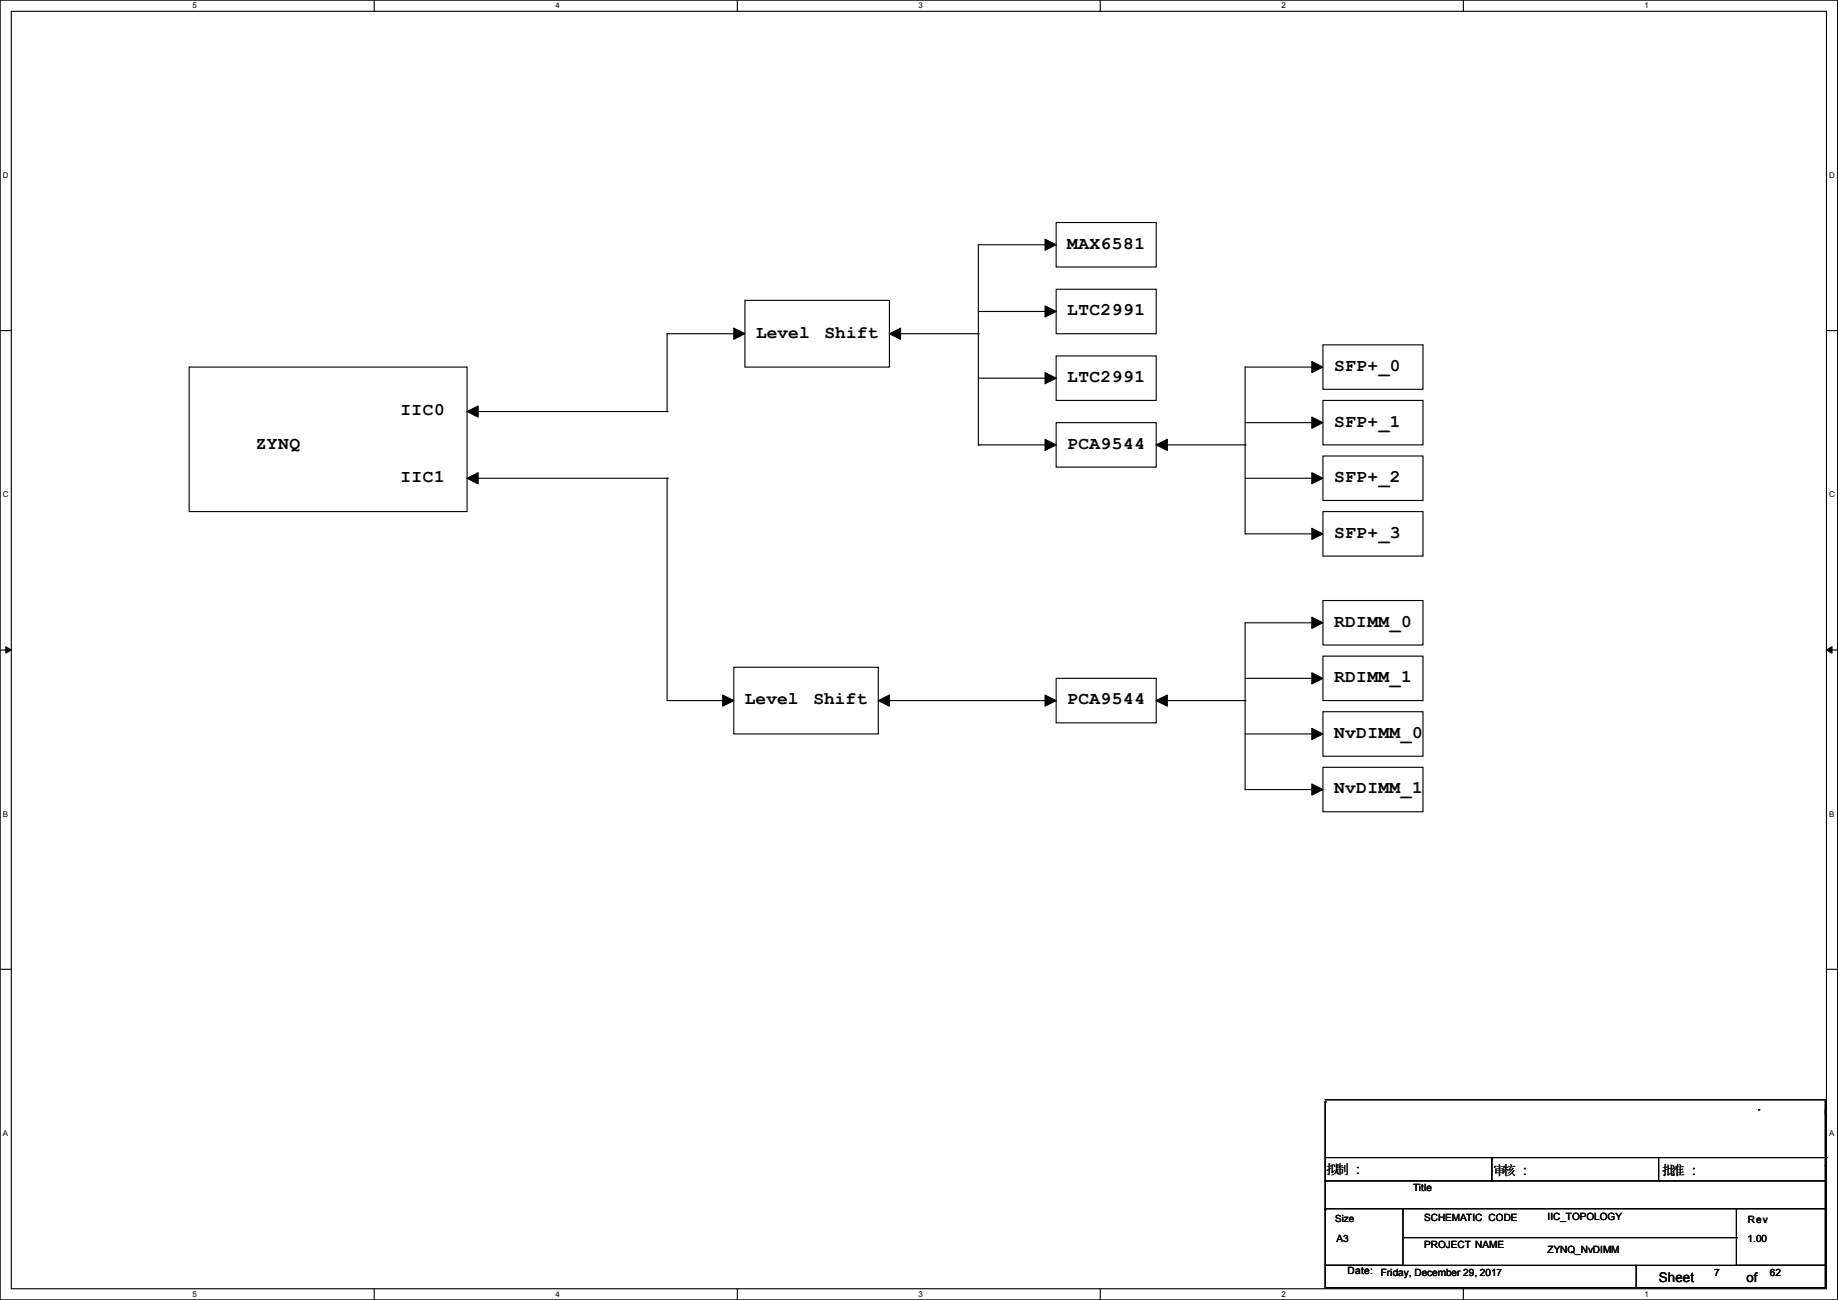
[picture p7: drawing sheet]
<svg xmlns="http://www.w3.org/2000/svg" width="420mm" height="297mm" viewBox="0 0 420 297" stroke-linecap="round" stroke-linejoin="round" font-family="sans-serif">
<path d="M0 0h419.9v297h-419.9zM2.6 2.6h414.8v291.8h-414.8z" fill="none" stroke="#000" stroke-width=".25"/>
<g fill="#fff">
<path d="M44 .3h1v2h-1z"/>
<path d="M44 294.7h1v2h-1z"/>
</g>
<path d="M85.5 0v2.6M85.5 294.4v2.6" fill="none" stroke="#000" stroke-width=".25"/>
<g fill="#fff">
<path d="M127 .3h.9v2h-.9z"/>
<path d="M127 294.7h.9v2h-.9z"/>
</g>
<path d="M168.5 0v2.6M168.5 294.4v2.6" fill="none" stroke="#000" stroke-width=".25"/>
<g fill="#fff">
<path d="M209.9 .3h1v2h-1z"/>
<path d="M209.9 294.7h1v2h-1z"/>
</g>
<path d="M251.4 0v2.6M251.4 294.4v2.6" fill="none" stroke="#000" stroke-width=".25"/>
<g fill="#fff">
<path d="M292.9 .3h.9v2h-.9z"/>
<path d="M292.9 294.7h.9v2h-.9z"/>
</g>
<path d="M334.4 0v2.6M334.4 294.4v2.6" fill="none" stroke="#000" stroke-width=".25"/>
<g fill="#fff">
<path d="M375.8 .3h1v2h-1z"/>
<path d="M375.8 294.7h1v2h-1z"/>
<path d="M.7 39h1.2v2h-1.2z"/>
<path d="M418 39h1.3v2h-1.3z"/>
<path d="M.7 112h1.2v2h-1.2z"/>
<path d="M418 112h1.3v2h-1.3z"/>
</g>
<path d="M0 75.5h2.6M417.4 75.5h2.5" fill="none" stroke="#000" stroke-width=".25"/>
<g fill="#fff">
<path d="M.7 185h1.2v1.9h-1.2z"/>
<path d="M418 185h1.2v1.9h-1.2z"/>
</g>
<path d="M0 148.5h2.6M417.4 148.5h2.5" fill="none" stroke="#000" stroke-width=".25"/>
<path d="M1.3 147.7l1.3 .8-1.3 .7zM417.4 148.5l1.2-.8v1.5z" fill="#000" stroke="#000" stroke-width=".23"/>
<g fill="#fff">
<path d="M.7 257.9h1.2v2h-1.2z"/>
<path d="M418 257.9h1.2v2h-1.2z"/>
</g>
<g fill="none" stroke="#000" stroke-width=".25">
<path d="M238.8 55.9h.1M238.8 55.9h-15.2v45.7M241.3 50.8h22.9v10.2h-22.9zM152.4 76.2h.1M152.4 76.2h15.3M152.4 76.2v17.8M167.7 76.2h.1M170.2 68.6h33v15.3h-33zM203.2 76.2h20.4M223.6 76.2h.1M223.6 71.2h15.2M238.8 71.2h.1"/>
<path d="M241.3 66.1h22.9v10.1h-22.9zM302.3 78.8h22.9v10.1h-22.9zM43.2 83.9h63.5v33h-63.5zM106.7 94h45.7M152.4 94h.1M223.6 86.4h15.2M238.8 86.4h.1M241.3 81.3h22.9v10.2h-22.9zM241.3 96.6h22.9v10.1h-22.9zM284.5 96.6h15.3M299.8 83.9h.1M299.8 96.6h.1"/>
<path d="M299.8 83.9h-15.3v38.1M302.3 91.5h22.9v10.1h-22.9zM106.7 109.3h45.7M152.4 109.3h.1M152.4 109.3v50.8h12.7M223.6 101.6h.1M223.6 101.6h15.2M238.8 101.6h.1M264.2 101.6h20.3M284.5 101.6h.1M284.5 109.3h15.3M299.8 109.3h.1"/>
<path d="M302.3 104.2h22.9v10.1h-22.9zM302.3 116.9h22.9v10.1h-22.9zM284.5 122h.1M284.5 122h15.3M299.8 122h.1M302.3 137.2h22.9v10.2h-22.9zM167.7 152.4h33v15.3h-33zM241.3 155h22.9v10.1h-22.9zM284.5 155h15.3M299.8 142.3h.1M299.8 155h.1M299.8 142.3h-15.3v38.1"/>
<path d="M302.3 149.9h22.9v10.2h-22.9zM165.1 160.1h.1M200.7 160.1h38.1M238.8 160.1h.1M264.2 160.1h20.3M284.5 160.1h.1M284.5 167.7h15.3M299.8 167.7h.1M302.3 162.6h22.9v10.2h-22.9zM302.3 175.3h22.9v10.2h-22.9zM284.5 180.4h.1M284.5 180.4h15.3"/>
<path d="M299.8 180.4h.1M0 221.4h2.6M417.4 221.4h2.5M302.8 251.8h.1M302.8 251.8v24.6M302.8 251.2h114.3M401.9 253.5h.1M417.1 251.2h.1M417.1 251.2v24.9M302.8 276.1h17.8v13h-17.8zM302.8 276.4h.1M302.8 269.8h114.3"/>
<path d="M303.1 264.5h114.3M320.6 276.1h76.2M340.9 269.8h.1M340.9 264.5v5.3M379 269.8h.1M379 264.5v5.3M396.8 276.1h20.3v13h-20.3zM396.8 276.1h.1M417.1 269.8h.1M417.1 266.2h.1M417.1 276.1h.1M417.4 264.5h.1"/>
<path d="M302.8 289.1h71.1v5.1h-71.1zM320.6 282.7h76.2M373.9 289.1h43.2v5.1h-43.2zM396.8 282.7h.1"/>
</g>
<g fill="#000" stroke="#000" stroke-width=".25">
<path d="M238.8 54.7l2.5 1.2-2.5 1.3z" fill-rule="evenodd"/>
<path d="M167.7 75l2.5 1.2-2.5 1.3z" fill-rule="evenodd"/>
<path d="M203.2 76.2l2.6-1.2v2.5z" fill-rule="evenodd"/>
<path d="M238.8 69.9l2.5 1.3-2.5 1.2z" fill-rule="evenodd"/>
<path d="M106.7 94l2.6-1.2v2.5z" fill-rule="evenodd"/>
<path d="M238.8 85.1l2.5 1.3-2.5 1.3z" fill-rule="evenodd"/>
<path d="M299.8 82.6l2.5 1.3-2.5 1.2z" fill-rule="evenodd"/>
<path d="M299.8 95.3l2.5 1.3-2.5 1.2z" fill-rule="evenodd"/>
<path d="M106.7 109.3l2.6-1.3v2.5z" fill-rule="evenodd"/>
<path d="M238.8 100.4l2.5 1.2-2.5 1.3z" fill-rule="evenodd"/>
<path d="M264.2 101.6l2.5-1.2v2.5z" fill-rule="evenodd"/>
<path d="M299.8 108l2.5 1.3-2.5 1.2z" fill-rule="evenodd"/>
<path d="M299.8 120.7l2.5 1.3-2.5 1.2z" fill-rule="evenodd"/>
<path d="M299.8 141l2.5 1.3-2.5 1.3z" fill-rule="evenodd"/>
<path d="M299.8 153.7l2.5 1.3-2.5 1.3z" fill-rule="evenodd"/>
<path d="M165.1 158.8l2.6 1.3-2.6 1.2z" fill-rule="evenodd"/>
<path d="M200.7 160.1l2.5-1.3v2.5z" fill-rule="evenodd"/>
<path d="M238.8 158.8l2.5 1.3-2.5 1.2z" fill-rule="evenodd"/>
<path d="M264.2 160.1l2.5-1.3v2.5z" fill-rule="evenodd"/>
<path d="M299.8 166.4l2.5 1.3-2.5 1.3z" fill-rule="evenodd"/>
<path d="M299.8 179.1l2.5 1.3-2.5 1.3z" fill-rule="evenodd"/>
</g>
<g font-size="4.1">
<text x="243.9" y="56.8">MAX6581</text>
<text x="172.8" y="77.1">Level</text>
<text x="188.4" y="77.1">Shift</text>
<text x="243.9" y="72">LTC2991</text>
<text x="243.9" y="87.3">LTC2991</text>
<text x="304.8" y="84.7">SFP+_0</text>
<text x="91.5" y="94.9">IIC0</text>
<text x="304.8" y="97.4">SFP+_1</text>
<text x="58.5" y="102.5">ZYNQ</text>
<text x="243.9" y="102.5">PCA9544</text>
<text x="91.5" y="110.1">IIC1</text>
<text x="304.8" y="110.1">SFP+_2</text>
<text x="304.8" y="122.8">SFP+_3</text>
<text x="304.8" y="143.2">RDIMM_0</text>
<text x="304.8" y="155.9">RDIMM_1</text>
<text x="170.2" y="160.9">Level</text>
<text x="185.9" y="160.9">Shift</text>
<text x="243.9" y="160.9">PCA9544</text>
<text x="304.8" y="168.6">NvDIMM_0</text>
<text x="304.8" y="181.3">NvDIMM_1</text>
</g>
<g font-size="3">
<text x="303.1" y="268.2">拟制 :::</text>
<text x="303.1" y="268.2">拟制</text>
<text x="341.2" y="268.5">审核 :::</text>
<text x="341.2" y="268.5">审核</text>
<text x="379.8" y="268.5">批准 :::</text>
<text x="379.8" y="268.5">批准</text>
<text x="379" y="292.9">Sheet</text>
<text x="399.1" y="292.8">of</text>
</g>
<g font-size="2.3">
<text x="322.9" y="272.1">Title</text>
<text x="325.4" y="279">SCHEMATIC CODE</text>
<text x="353.6" y="278.7">IIC_TOPOLOGY</text>
<text x="399.4" y="279.5">Rev</text>
<text x="305.4" y="283.8">A3</text>
<text x="325.4" y="285.1">PROJECT NAME</text>
<text x="353.6" y="286.3">ZYNQ_NvDIMM</text>
<text x="399.4" y="283.8">1.00</text>
<text x="307.9" y="291.2">Date:</text>
<text x="315.5" y="291.4">Friday, December 29, 2017</text>
<text x="391.7" y="291.4">7</text>
<text x="404.4" y="291.4">62</text>
</g>
<text font-size="2.2" x="305.1" y="279.2">Size</text>
<g font-size="1.8">
<text x="44" y="1.9">5</text>
<text x="127" y="1.9">4</text>
<text x="209.9" y="1.9">3</text>
<text x="292.9" y="1.9">2</text>
<text x="375.8" y="1.9">1</text>
<text x=".7" y="40.6">D</text>
<text x="418" y="40.6">D</text>
<text x=".7" y="113.6">C</text>
<text x="418" y="113.6">C</text>
<text x=".7" y="186.6">B</text>
<text x="418" y="186.6">B</text>
<text x=".7" y="259.5">A</text>
<text x="418" y="259.5">A</text>
<text x="44" y="296.3">5</text>
<text x="127" y="296.3">4</text>
<text x="209.9" y="296.3">3</text>
<text x="292.9" y="296.3">2</text>
<text x="375.8" y="296.3">1</text>
</g>
</svg>
